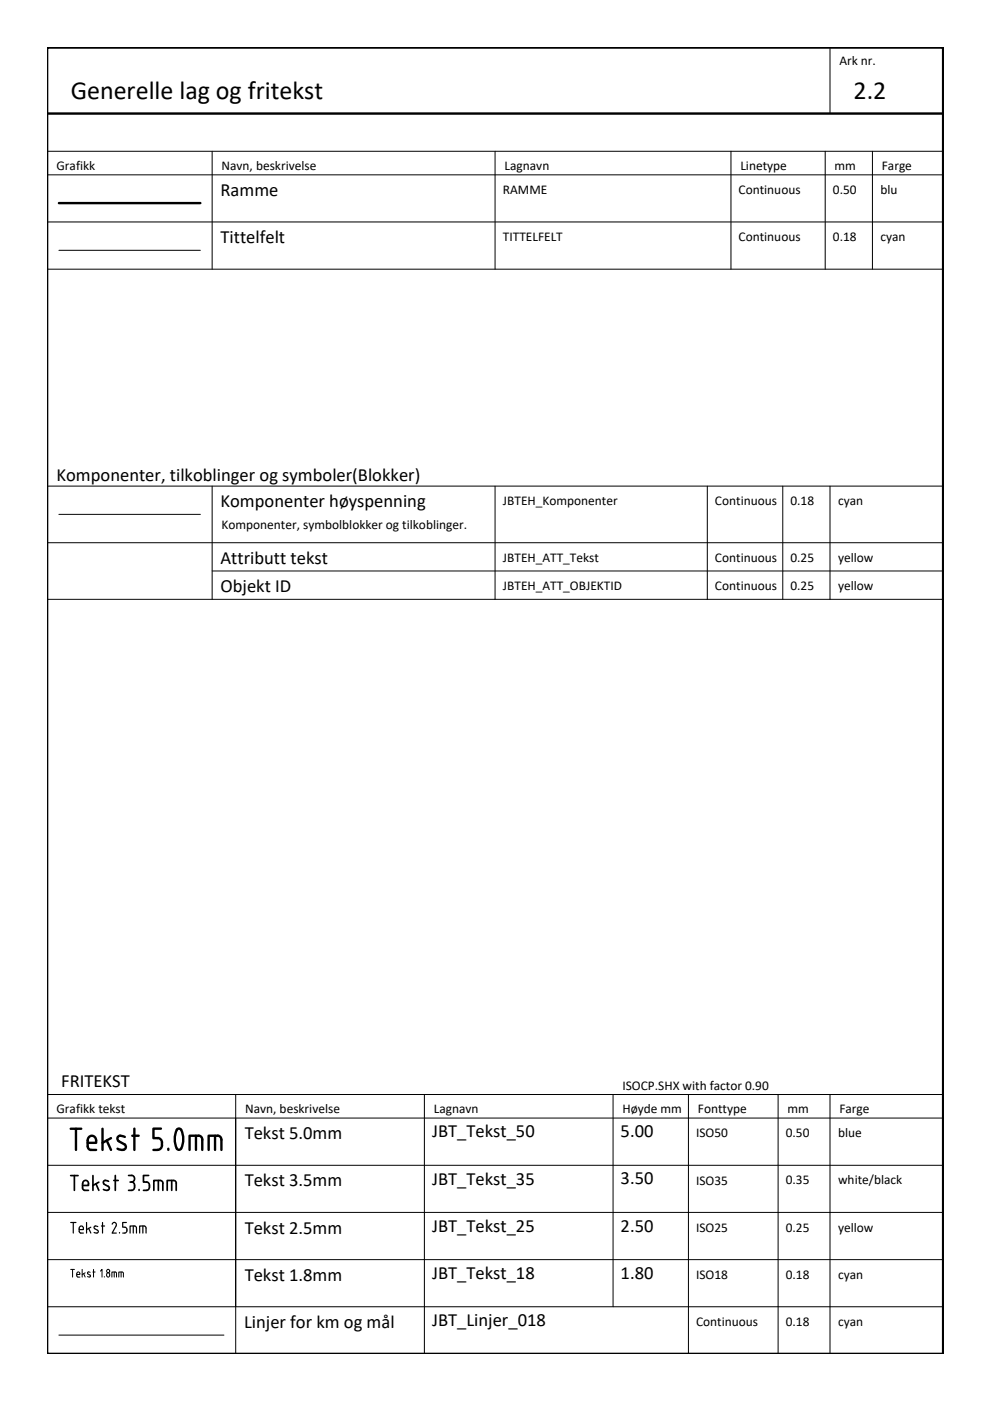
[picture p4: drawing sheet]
<svg xmlns="http://www.w3.org/2000/svg" width="210mm" height="297mm" viewBox="0 0 210 297" stroke-linecap="round" stroke-linejoin="round" font-family="sans-serif">
<g fill="none" stroke="#000" stroke-width=".21">
<path d="M176 10.1v14M10 32.1h189.9M10 37.1h189.9M45 32.1v25M105 32.1v25M155 32.1v25M175 32.1v25M185 32.1v25M10 47.1h189.9M10 57.1h189.9M12.5 53.1h30M10 103.1h189.9"/>
<path d="M10 115.1h189.9M12.5 109.1h30M45 103.1v24M105 103.1v24M150 103.1v24M166 103.1v24M176 103.1v24M10 127.1h189.9M45 121.1h154.9M10 237.1h189.9M10 232.1h189.9M50 232.1v54.9"/>
<path d="M90 232.1v54.9M130 232.1v45M146 232.1v54.9M165 232.1v54.9M176 232.1v54.9M10 257.1h189.9M10 247.1h189.9M10 267.1h189.9M10 277.1h189.9M15 269.1h.8M15.4 269.1v1.7M16.3 270.2h.6v-.2a.33 .33 0 0 0-.1-.3 .33 .33 0 0 0-.4 0l-.1 .8 .2 .2"/>
<path d="M16.5 270.8h.4M17.4 269.1v1.7M17.7 270.1l.4 .7M18.1 269.9l-.7 .3M18.6 270.1l.5 .2 .1 .3-.2 .1h-.5M19.1 269.8l-.5-.1v.4M19.7 269.7h.5M19.8 269.1v1.7M21.3 269.5l.3-.4v1.7M22.1 270.7v.1M22.6 270.4a.33 .33 0 0 0 .3 .4 .33 .33 0 0 0 .4-.4M23.2 270.2v.2"/>
<path d="M23.3 270.2a.33 .33 0 0 0-.4-.4 .33 .33 0 0 0-.3 .4v.2M23.7 270.8v-1.1h.7l.3 .1v1M24.2 269.7v1.1M25.7 269.7v1.1M25.9 269.7h-.7v1.1M25.9 269.7l.3 .3v.8M12.5 283.1h35"/>
<circle cx="22.9" cy="269.5" r=".35"/>
</g>
<g fill="none" stroke="#000" stroke-width=".25">
<path d="M15 259.2h1.1M15.5 259.2v2.2M18.4 259.2v2.2M20.2 259.9l-.1 .1-.1 .4 .7 .4 .1 .4-.2 .2-.6-.1M20.2 259.9l.5 .2M21.5 259.9h.7M21.7 259.2v2.2M23.8 259.5a.47 .47 0 0 1 .6-.3 .47 .47 0 0 1 .2 .7l-.8 1.5h.9M26.8 259.2h-.8v1h.5a.54 .54 0 0 1 .4 .7M28.3 259.9v1.5M30.3 259.9v1.5M17.7 260.4v.3h-.9"/>
<path d="M17.7 260.4a.45 .45 0 0 0-.3-.4 .45 .45 0 0 0-.6 .2 1.23 1.23 0 0 0 .2 1.2h.7M18.8 260.4l.5 1M19.3 260.2l-.9 .5M25.3 261.3v.1M26.9 260.9l-.2 .4-.7 .1M27.6 261.4v-1.5h.9l.4 .2v1.3M29.6 261.4v-1.5h1l.3 .2 .1 1.3"/>
</g>
<g fill="none" stroke="#000" stroke-width=".51">
<path d="M10 10.1h190v276.9h-190zM10 24.1h189.9M12.5 43.1h30M15 239.3h2.2M16.1 239.3v4.5M21.7 239.3v4.5M28.5 239.3v4.5M34.1 239.3h-1.6v2h1a1.32 1.32 0 0 1 .6 2.2l-.6 .3M38.4 239.5l-.3-.2h-.3a3.9 3.9 0 0 0-.3 4.2l.4 .3 .5-.3M38.4 239.5l.5 1.7-.1 1.2-.4 1.1M18.6 242.3h1.8a1 1 0 0 0-.3-1.2 1 1 0 0 0-1.3 0l-.2 .7v1.3M18.6 243.1a.71 .71 0 0 0 .7 .7"/>
<path d="M19.3 243.8h1.1M22.6 241.8l.9 2M23.5 241.3l-1.8 1M25.1 241.9l1.3 .7a.73 .73 0 0 1 .1 1 .73 .73 0 0 1-1 .2l-.6-.3M26.5 241.1l-.5-.2a.66 .66 0 0 0-1 .1 .66 .66 0 0 0 .2 .9M28 240.8h1.4M32.5 243.8h.9M35.7 243.6v.2M41.6 240.8v3M42.1 240.8h-1.9v3M42.1 240.8a.84 .84 0 0 1 .8 .9v2.1M45.6 240.8v3"/>
<path d="M46.1 240.8h-1.9v3M46.2 240.8a.84 .84 0 0 1 .7 .9v2.1"/>
</g>
<g fill="none" stroke="#000" stroke-width=".36">
<path d="M15 249.2h1.6M15.8 249.2v3.2M17.5 251l.1 1.1 .4 .3h.8M17.5 251a.63 .63 0 0 1 .7-.7 .63 .63 0 0 1 .6 .7v.3h-1.3M19.7 249.2v3.2M20.3 251l.7 1.4M21 250.6l-1.3 .7M22.3 250.3l.7 .2M22.3 250.3l-.3 .1v.5l1 .7M23 251.5l.2 .5a.78 .78 0 0 1-1.3 .2M24.1 250.3h1M24.4 249.2v3.2"/>
<path d="M27.3 249.2h.6M27.3 252.4h.6M27.6 250.6h.3M27.9 249.2a.71 .71 0 0 1 .6 .7 .71 .71 0 0 1-.6 .7 .92 .92 0 0 1 .7 .9 .92 .92 0 0 1-.7 .9M29.5 252.2v.2M31.5 249.2h-1.1v1.4h.7a.94 .94 0 0 1 .6 .9 .94 .94 0 0 1-.6 .9h-.7M33.6 250.3v2.1M34.5 250.9v1.5M34.5 250.9a.58 .58 0 0 0-.5-.6h-1.4v2.1M36.4 250.3v2.1M36.8 250.3h-1.3v2.1M36.8 250.3a.58 .58 0 0 1 .6 .6v1.5"/>
</g>
<g font-size="5.5">
<text x="15" y="21.1">Generelle lag og fritekst</text>
<text x="181" y="21.1">2.2</text>
</g>
<g font-size="3.9">
<text x="46.8" y="41.6">Ramme</text>
<text x="46.8" y="51.6">Tittelfelt</text>
<text x="12" y="102.1">Komponenter, tilkoblinger og symboler(Blokker)</text>
<text x="46.8" y="107.6">Komponenter høyspenning</text>
<text x="46.8" y="119.6">Attributt tekst</text>
<text x="46.8" y="125.6">Objekt ID</text>
<text x="13" y="230.6">FRITEKST</text>
<text x="51.9" y="241.6">Tekst 5.0mm</text>
<text x="91.6" y="241.2">JBT_Tekst_50</text>
<text x="131.6" y="241.1">5.00</text>
<text x="51.9" y="251.6">Tekst 3.5mm</text>
<text x="91.6" y="251.1">JBT_Tekst_35</text>
<text x="131.6" y="251.1">3.50</text>
<text x="51.9" y="261.6">Tekst 2.5mm</text>
<text x="91.6" y="261.2">JBT_Tekst_25</text>
<text x="131.6" y="261.1">2.50</text>
<text x="51.9" y="271.6">Tekst 1.8mm</text>
<text x="91.6" y="271.2">JBT_Tekst_18</text>
<text x="131.6" y="271.1">1.80</text>
<text x="51.8" y="281.6">Linjer for km og mål</text>
<text x="91.6" y="281.1">JBT_Linjer_018</text>
</g>
<g font-size="2.8">
<text x="178" y="13.9">Ark nr.</text>
<text x="12" y="36.1">Grafikk</text>
<text x="47" y="36.1">Navn, beskrivelse</text>
<text x="106.6" y="41.2">RAMME</text>
<text x="107" y="36.1">Lagnavn</text>
<text x="156.6" y="41.2">Continuous</text>
<text x="157" y="36.1">Linetype</text>
<text x="176.6" y="41.2">0.50</text>
<text x="177" y="36.1">mm</text>
<text x="186.7" y="41.2">blu</text>
<text x="187" y="36.1">Farge</text>
<text x="106.6" y="51.2">TITTELFELT</text>
<text x="156.6" y="51.2">Continuous</text>
<text x="176.6" y="51.1">0.18</text>
<text x="186.7" y="51.1">cyan</text>
<text x="106.6" y="107.2">JBTEH_Komponenter</text>
<text x="151.6" y="107.2">Continuous</text>
<text x="167.6" y="107.2">0.18</text>
<text x="177.7" y="107.2">cyan</text>
<text x="47" y="112.1">Komponenter, symbolblokker og tilkoblinger.</text>
<text x="106.6" y="119.2">JBTEH_ATT_Tekst</text>
<text x="151.6" y="119.2">Continuous</text>
<text x="167.6" y="119.1">0.25</text>
<text x="177.7" y="119.1">yellow</text>
<text x="106.6" y="125.2">JBTEH_ATT_OBJEKTID</text>
<text x="151.6" y="125.2">Continuous</text>
<text x="167.6" y="125.1">0.25</text>
<text x="177.7" y="125.1">yellow</text>
<text x="132" y="231.1">ISOCP.SHX with factor 0.90</text>
<text x="12" y="236.1">Grafikk tekst</text>
<text x="52" y="236.1">Navn, beskrivelse</text>
<text x="92" y="236.1">Lagnavn</text>
<text x="132" y="236.1">Høyde mm</text>
<text x="148" y="236.1">Fonttype</text>
<text x="167" y="236.1">mm</text>
<text x="178" y="236.1">Farge</text>
<text x="147.6" y="241.2">ISO50</text>
<text x="166.6" y="241.1">0.50</text>
<text x="177.7" y="241.1">blue</text>
<text x="147.6" y="251.1">ISO35</text>
<text x="166.6" y="251.1">0.35</text>
<text x="177.7" y="251.1">white/black</text>
<text x="147.6" y="261.2">ISO25</text>
<text x="166.6" y="261.1">0.25</text>
<text x="177.7" y="261.1">yellow</text>
<text x="147.6" y="271.2">ISO18</text>
<text x="166.6" y="271.1">0.18</text>
<text x="177.7" y="271.1">cyan</text>
<text x="147.6" y="281.1">Continuous</text>
<text x="166.6" y="281.1">0.18</text>
<text x="177.7" y="281.1">cyan</text>
</g>
</svg>
